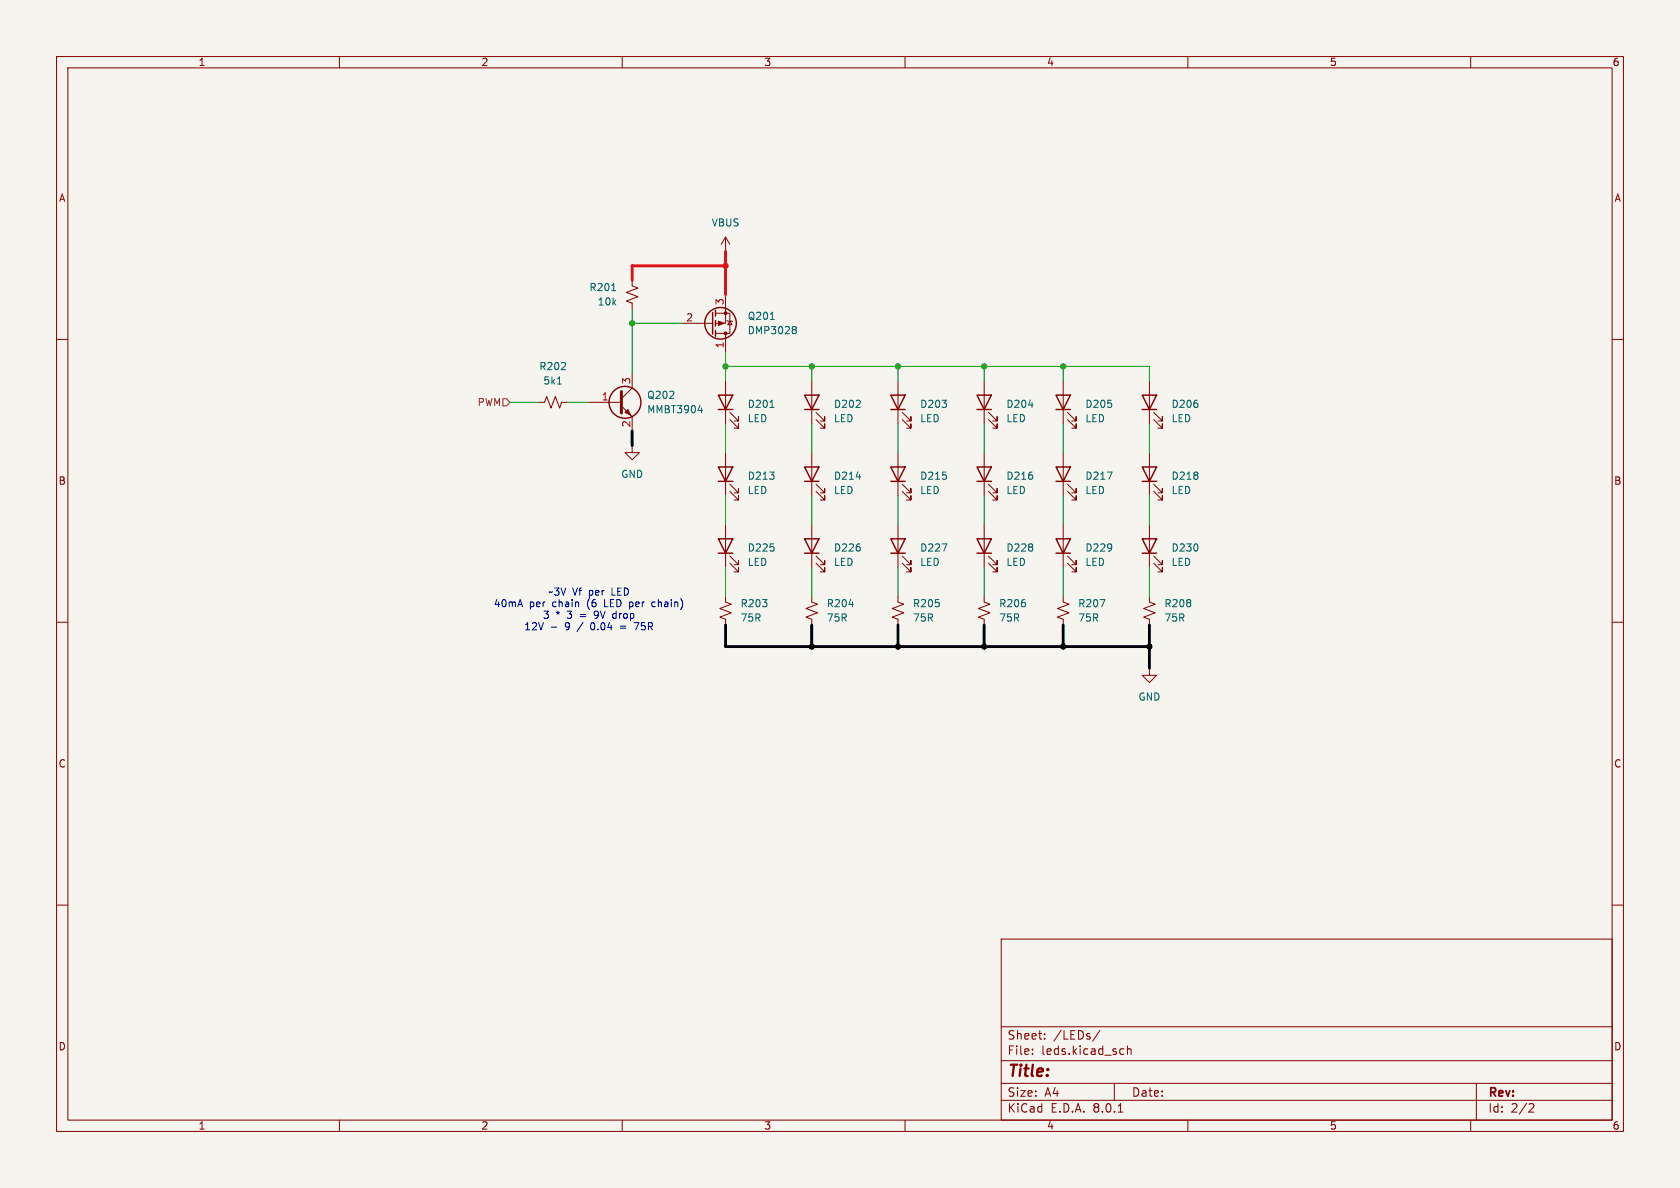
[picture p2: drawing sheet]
<svg xmlns="http://www.w3.org/2000/svg" width="297mm" height="210mm" viewBox="0 0 297 210" stroke-linecap="round" stroke-linejoin="round" font-family="sans-serif">
<path d="M0 0h297v210h-297z" fill="#f5f4ef" stroke="#f5f4ef" stroke-width=".18"/>
<g fill="none" stroke="#840000" stroke-width=".18">
<path d="M10 10h277v190h-277zM12 12h273v186h-273zM60 10v2M110 10v2M160 10v2M210 10v2M260 10v2M10 60h2M111.8 49.5v1l1 .4-2.1 .8 2.1 .8-2.1 .7 1.1 .4v1M120.6 57.2h5.4M126.5 55.4h2.5v3.5h-2.5M128.3 44.5h.1"/>
<path d="M128.3 52.1v5.1h-1.8M128.3 41.9l-.8 1.3M128.3 41.9v2.6M128.3 58.9v3.3M128.3 41.9l.7 1.3M128.5 56.6l.2 .2h.7l.1 .1M129 56.8l.4 .6h-.7zM285 60h2M95.2 71.1h1.1l.3-1 .8 2 .8-2 .7 2 .4-1h1M104.1 71.1h5.8M109.9 71.8l1.9 1.9v2.5M111.8 78.7v1.3h1.2l-1.2 1.3-1.3-1.3h1.3"/>
<path d="M111.8 78.7h.1M111.8 66v2.6l-1.9 1.9M128.3 67.3v7.6M129 74.2l1.6 1.5v-.8v.8h-.8M129 72.9l1.6 1.5v-.7v.7h-.8M143.5 67.3v7.6M144.3 74.2l1.5 1.5v-.8v.8h-.8M144.3 72.9l1.5 1.5v-.7v.7h-.8M158.7 67.3v7.6M159.5 74.2l1.5 1.5v-.8v.8h-.7M159.5 72.9l1.5 1.5v-.7v.7h-.7M174 67.3v7.6"/>
<path d="M174.8 74.2l1.5 1.5v-.8v.8h-.8M174.8 72.9l1.5 1.5v-.7v.7h-.8M188 67.3v7.6M188.7 74.2l1.5 1.5v-.8v.8h-.7M188.7 72.9l1.5 1.5v-.7v.7h-.7M203.2 67.3v7.6M204 74.2l1.5 1.5v-.8v.8h-.8M204 72.9l1.5 1.5v-.7v.7h-.8M128.3 80v7.6M128.3 92.7v7.6M129 99.6l1.6 1.5v-.8v.8h-.8M129 98.3l1.6 1.5v-.7v.7h-.8"/>
<path d="M129 86.9l1.6 1.5v-.8v.8h-.8M129 85.6l1.6 1.5v-.7v.7h-.8M143.5 80v7.6M143.5 92.7v7.6M144.3 99.6l1.5 1.5v-.8v.8h-.8M144.3 98.3l1.5 1.5v-.7v.7h-.8M144.3 86.9l1.5 1.5v-.8v.8h-.8M144.3 85.6l1.5 1.5v-.7v.7h-.8M158.7 80v7.6M158.7 92.7v7.6M159.5 86.9l1.5 1.5v-.8v.8h-.7M159.5 85.6l1.5 1.5v-.7v.7h-.7"/>
<path d="M159.5 99.6l1.5 1.5v-.8v.8h-.7M159.5 98.3l1.5 1.5v-.7v.7h-.7M174 80v7.6M174 92.7v7.6M174.8 86.9l1.5 1.5v-.8v.8h-.8M174.8 85.6l1.5 1.5v-.7v.7h-.8M174.8 99.6l1.5 1.5v-.8v.8h-.8M174.8 98.3l1.5 1.5v-.7v.7h-.8M188 80v7.6M188 92.7v7.6M188.7 86.9l1.5 1.5v-.8v.8h-.7M188.7 85.6l1.5 1.5v-.7v.7h-.7"/>
<path d="M188.7 99.6l1.5 1.5v-.8v.8h-.7M188.7 98.3l1.5 1.5v-.7v.7h-.7M203.2 80v7.6M203.2 92.7v7.6M204 99.6l1.5 1.5v-.8v.8h-.8M204 98.3l1.5 1.5v-.7v.7h-.8M204 86.9l1.5 1.5v-.8v.8h-.8M204 85.6l1.5 1.5v-.7v.7h-.8M10 110h2M128.3 105.4v1l1 .4-2 .8 2 .7-2 .8 1 .4v1M143.5 105.4v1l1 .4-2 .8 2 .7-2 .8 1 .4v1M158.7 105.4v1l1.1 .4-2.1 .8 2.1 .7-2.1 .8 1 .4v1"/>
<path d="M174 105.4v1l1 .4-2 .8 2 .7-2 .8 1 .4v1M188 105.4v1l1 .4-2.1 .8 2.1 .7-2.1 .8 1.1 .4v1M203.2 118.1v1.3h1.3l-1.3 1.3-1.3-1.3h1.3M203.2 118.1h.1M203.2 105.4v1l1 .4-2 .8 2 .7-2 .8 1 .4v1M285 110h2M10 160h2M285 160h2M177 166h108v32h-108zM60 198v2M110 198v2M160 198v2"/>
<path d="M177 194.5h108M177 191.5h108M177 187.5h108M177 181.5h108M182.5 186.3v.1M182.5 185.5v.1M184.7 183.6v.1M184.7 182.8v.1M194.5 182.1l-1.3 2M197 191.5v3M197.7 196.6h.8M198.2 185.4l.5 .1"/>
<path d="M198.7 186.3l-.5 .1M199.3 185.5l.2-.1 .4 .1 .1 .9M199.3 184.9v1.5M210 198v2M260 198v2M261 191.5v6.5M270.5 195.1l.5 .1 .2 .3-1 1.1h1"/>
</g>
<g fill="none" stroke="#840000" stroke-width=".25">
<path d="M126 55.2v3.9M126.5 54.9v1M126.5 56.6v1.1M126.5 58.4v1M127 69.9h2.5l-1.2 2.5zM127 72.4h2.5M142.2 69.9h2.6l-1.3 2.5zM142.2 72.4h2.6M157.5 69.9h2.5l-1.3 2.5zM157.5 72.4h2.5M172.7 69.9h2.6l-1.3 2.5zM172.7 72.4h2.6"/>
<path d="M186.7 69.9h2.5l-1.2 2.5zM186.7 72.4h2.5M201.9 69.9h2.6l-1.3 2.5zM201.9 72.4h2.6M127 95.3h2.5l-1.2 2.5zM127 82.6h2.5l-1.2 2.5zM127 97.8h2.5M127 85.1h2.5M142.2 95.3h2.6l-1.3 2.5zM142.2 82.6h2.6l-1.3 2.5zM142.2 97.8h2.6M142.2 85.1h2.6"/>
<path d="M157.5 82.6h2.5l-1.3 2.5zM157.5 95.3h2.5l-1.3 2.5zM157.5 97.8h2.5M157.5 85.1h2.5M172.7 82.6h2.6l-1.3 2.5zM172.7 95.3h2.6l-1.3 2.5zM172.7 97.8h2.6M172.7 85.1h2.6M186.7 82.6h2.5l-1.2 2.5zM186.7 95.3h2.5l-1.2 2.5zM186.7 97.8h2.5M186.7 85.1h2.5"/>
<path d="M201.9 95.3h2.6l-1.3 2.5zM201.9 82.6h2.6l-1.3 2.5zM201.9 97.8h2.6M201.9 85.1h2.6"/>
<circle cx="127.4" cy="57.1" r="2.79"/>
<circle cx="110.5" cy="71.1" r="2.82"/>
</g>
<g fill="none" stroke="#006464" stroke-width=".18">
<path d="M108.1 51.4h.8M136.2 56.5h.7M140.3 57.7h.2l.3 .3-.3 .3M140.3 58.3h.2M140.5 58.3l.2 .1 .1 .4-.3 .2h-.2M98.5 67.9h.8M123.4 72.5h.8M124 72.1v.9M136.1 72h.7M181.8 71.6h.8M151.4 84.3h.7M166.5 96.1h.9l-.6 1.3"/>
<path d="M195.8 83.4h.8l-.5 1.3M150.1 106.8h.8M194.5 106h.8l-.5 1.3"/>
</g>
<g fill="#840000" stroke="#840000" stroke-width=".18">
<path d="M127 56.8l1 .4-1 .3z"/>
<path d="M110.5 72.9l.5-.5 .5 1z"/>
<circle cx="128.3" cy="55.4" r=".25"/>
<circle cx="128.3" cy="58.9" r=".25"/>
</g>
<path d="M109.9 69.2v3.8" fill="none" stroke="#840000" stroke-width=".51"/>
<path d="M88.9 70.5h.6l.7 .6-.7 .7h-.6z" fill="none" stroke="#725600" stroke-width=".18"/>
<path d="M97.5 110.9h.9M108.4 108.5l-.1 .2 .1 .5M109.7 110.7h.9M109.7 111h.9M112.9 110.1l-.5 1.2M115.7 106.4l-.3 .1-.2 .2 .1 .4 .4 .2" fill="none" stroke="#0000c2" stroke-width=".18"/>
<g fill="none" stroke="#009600" stroke-width=".18">
<path d="M111.8 57.2h8.8M111.8 54.6v11.4M90.2 71.1h5M100.3 71.1h3.8M128.3 62.2v5.1M128.3 74.9v5.1M128.3 64.8h74.9v2.5M143.5 64.8v2.5M143.5 74.9v5.1M158.7 64.8v2.5M158.7 74.9v5.1M174 64.8v2.5"/>
<path d="M174 74.9v5.1M188 64.8v2.5M188 74.9v5.1M203.2 74.9v5.1M128.3 87.6v5.1M143.5 87.6v5.1M158.7 87.6v5.1M174 87.6v5.1M188 87.6v5.1M203.2 87.6v5.1M128.3 100.3v5.1M143.5 100.3v5.1"/>
<path d="M158.7 100.3v5.1M174 100.3v5.1M188 100.3v5.1M203.2 100.3v5.1"/>
</g>
<path d="M111.8 76.2v2.5M128.3 110.5v3.8h74.9M143.5 110.5v3.8M158.7 110.5v3.8M174 110.5v3.8M188 110.5v3.8M203.2 110.5v7.6" fill="none" stroke="#000" stroke-width=".51"/>
<path d="M128.3 47h-16.5v2.5M128.3 44.5v7.6" fill="none" stroke="#ff000b" stroke-width=".51"/>
<g fill="#000" stroke="#000" stroke-width=".18">
<circle cx="143.5" cy="114.3" r=".46"/>
<circle cx="158.7" cy="114.3" r=".46"/>
<circle cx="174" cy="114.3" r=".46"/>
<circle cx="188" cy="114.3" r=".46"/>
<circle cx="203.2" cy="114.3" r=".46"/>
</g>
<g fill="#009600" stroke="#009600" stroke-width=".18">
<circle cx="158.7" cy="64.8" r=".46"/>
<circle cx="174" cy="64.8" r=".46"/>
<circle cx="188" cy="64.8" r=".46"/>
<circle cx="111.8" cy="57.2" r=".46"/>
<circle cx="143.5" cy="64.8" r=".46"/>
<circle cx="128.3" cy="64.8" r=".46"/>
</g>
<circle cx="128.3" cy="47" r=".46" fill="#ff000b" stroke="#ff000b" stroke-width=".18"/>
<text font-size="2.8" fill="#840000" x="178" y="190.9">Title:</text>
<g font-size="2.1" fill="#840000">
<text x="178" y="184">Sheet:</text>
<text x="186.2" y="184">/LEDs/</text>
<text x="178" y="186.7">File:</text>
<text x="184.1" y="186.7">leds.kicad_sch</text>
<text x="178" y="196.9">KiCad</text>
<text x="178" y="194.1">Size:</text>
<text x="184.7" y="194.1">A4</text>
<text x="185.7" y="196.9">E.D.A.</text>
<text x="193.3" y="196.9">8.0.1</text>
<text x="200" y="194.1">Date:</text>
<text x="263" y="194.3">Rev:</text>
<text x="263" y="196.9">Id:</text>
<text x="267.1" y="196.9">2/2</text>
</g>
<g font-size="1.8" fill="#840000">
<text x="35" y="11.9">1</text>
<text x="85" y="11.9">2</text>
<text x="135" y="11.9">3</text>
<text x="185" y="11.9">4</text>
<text x="235" y="11.9">5</text>
<text x="285" y="11.9">6</text>
<text x="10.3" y="35.9">A</text>
<text x="285.3" y="35.9">A</text>
<text x="10.3" y="85.9">B</text>
<text x="285.3" y="85.9">B</text>
<text x="10.3" y="135.9">C</text>
<text x="285.3" y="135.9">C</text>
<text x="10.3" y="185.9">D</text>
<text x="285.3" y="185.9">D</text>
<text x="35" y="199.9">1</text>
<text x="85" y="199.9">2</text>
<text x="135" y="199.9">3</text>
<text x="185" y="199.9">4</text>
<text x="235" y="199.9">5</text>
<text x="285" y="199.9">6</text>
</g>
<g font-size="1.8" fill="#006464">
<text x="125.7" y="40.2">VBUS</text>
<text x="104.1" y="51.7">R201</text>
<text x="105.6" y="54.2">10k</text>
<text x="132.1" y="56.7">Q201</text>
<text x="132.1" y="59.3">DMP3028</text>
<text x="95.2" y="65.6">R202</text>
<text x="96" y="68.2">5k1</text>
<text x="114.3" y="70.7">Q202</text>
<text x="114.3" y="73.3">MMBT3904</text>
<text x="132.1" y="72.3">D201</text>
<text x="132.1" y="74.8">LED</text>
<text x="147.3" y="72.3">D202</text>
<text x="147.3" y="74.8">LED</text>
<text x="162.6" y="72.3">D203</text>
<text x="162.6" y="74.8">LED</text>
<text x="177.8" y="72.3">D204</text>
<text x="177.8" y="74.8">LED</text>
<text x="191.8" y="72.3">D205</text>
<text x="191.8" y="74.8">LED</text>
<text x="207" y="72.3">D206</text>
<text x="207" y="74.8">LED</text>
<text x="109.7" y="84.7">GND</text>
<text x="132.1" y="85">D213</text>
<text x="132.1" y="87.5">LED</text>
<text x="147.3" y="85">D214</text>
<text x="147.3" y="87.5">LED</text>
<text x="162.6" y="85">D215</text>
<text x="162.6" y="87.5">LED</text>
<text x="177.8" y="85">D216</text>
<text x="177.8" y="87.5">LED</text>
<text x="191.8" y="85">D217</text>
<text x="191.8" y="87.5">LED</text>
<text x="207" y="85">D218</text>
<text x="207" y="87.5">LED</text>
<text x="132.1" y="97.7">D225</text>
<text x="132.1" y="100.2">LED</text>
<text x="147.3" y="97.7">D226</text>
<text x="147.3" y="100.2">LED</text>
<text x="162.6" y="97.7">D227</text>
<text x="162.6" y="100.2">LED</text>
<text x="177.8" y="97.7">D228</text>
<text x="177.8" y="100.2">LED</text>
<text x="191.8" y="97.7">D229</text>
<text x="191.8" y="100.2">LED</text>
<text x="207" y="97.7">D230</text>
<text x="207" y="100.2">LED</text>
<text x="130.8" y="107.5">R203</text>
<text x="146.1" y="107.5">R204</text>
<text x="161.3" y="107.5">R205</text>
<text x="176.5" y="107.5">R206</text>
<text x="190.5" y="107.5">R207</text>
<text x="205.7" y="107.5">R208</text>
<text x="130.8" y="110.1">75R</text>
<text x="146.1" y="110.1">75R</text>
<text x="161.3" y="110.1">75R</text>
<text x="176.5" y="110.1">75R</text>
<text x="190.5" y="110.1">75R</text>
<text x="205.7" y="110.1">75R</text>
<text x="201.2" y="124.1">GND</text>
</g>
<g font-size="1.8" fill="#a90000">
<text x="121.2" y="56.9">2</text>
<text x="128" y="54" transform="rotate(-90 128 54)">3</text>
<text x="128" y="61.7" transform="rotate(-90 128 61.7)">1</text>
<text x="106.3" y="70.9">1</text>
<text x="111.5" y="68" transform="rotate(-90 111.5 68)">3</text>
<text x="111.5" y="75.6" transform="rotate(-90 111.5 75.6)">2</text>
</g>
<text font-size="1.8" fill="#725600" x="84.3" y="72">PWM</text>
<g font-size="1.8" fill="#0000c2">
<text x="87.2" y="107.5">40mA</text>
<text x="93.6" y="107.5">per</text>
<text x="96.8" y="105.5">~3V Vf</text>
<text x="97.8" y="107.5">chain</text>
<text x="104.1" y="107.5">(6</text>
<text x="104.2" y="105.5">per</text>
<text x="107.3" y="107.5">LED per</text>
<text x="108.4" y="105.5">LED</text>
<text x="116.1" y="107.5">chain)</text>
<text x="92.6" y="111.6">12V</text>
<text x="95.9" y="109.6">3</text>
<text x="98.3" y="109.6">*</text>
<text x="100" y="111.6">9</text>
<text x="100.4" y="109.6">3</text>
<text x="102.4" y="111.6">/</text>
<text x="102.8" y="109.6">=</text>
<text x="104.9" y="111.6">0.04</text>
<text x="105.5" y="109.6">9V</text>
<text x="109" y="109.6">drop</text>
<text x="113" y="111.6">75R</text>
</g>
</svg>
